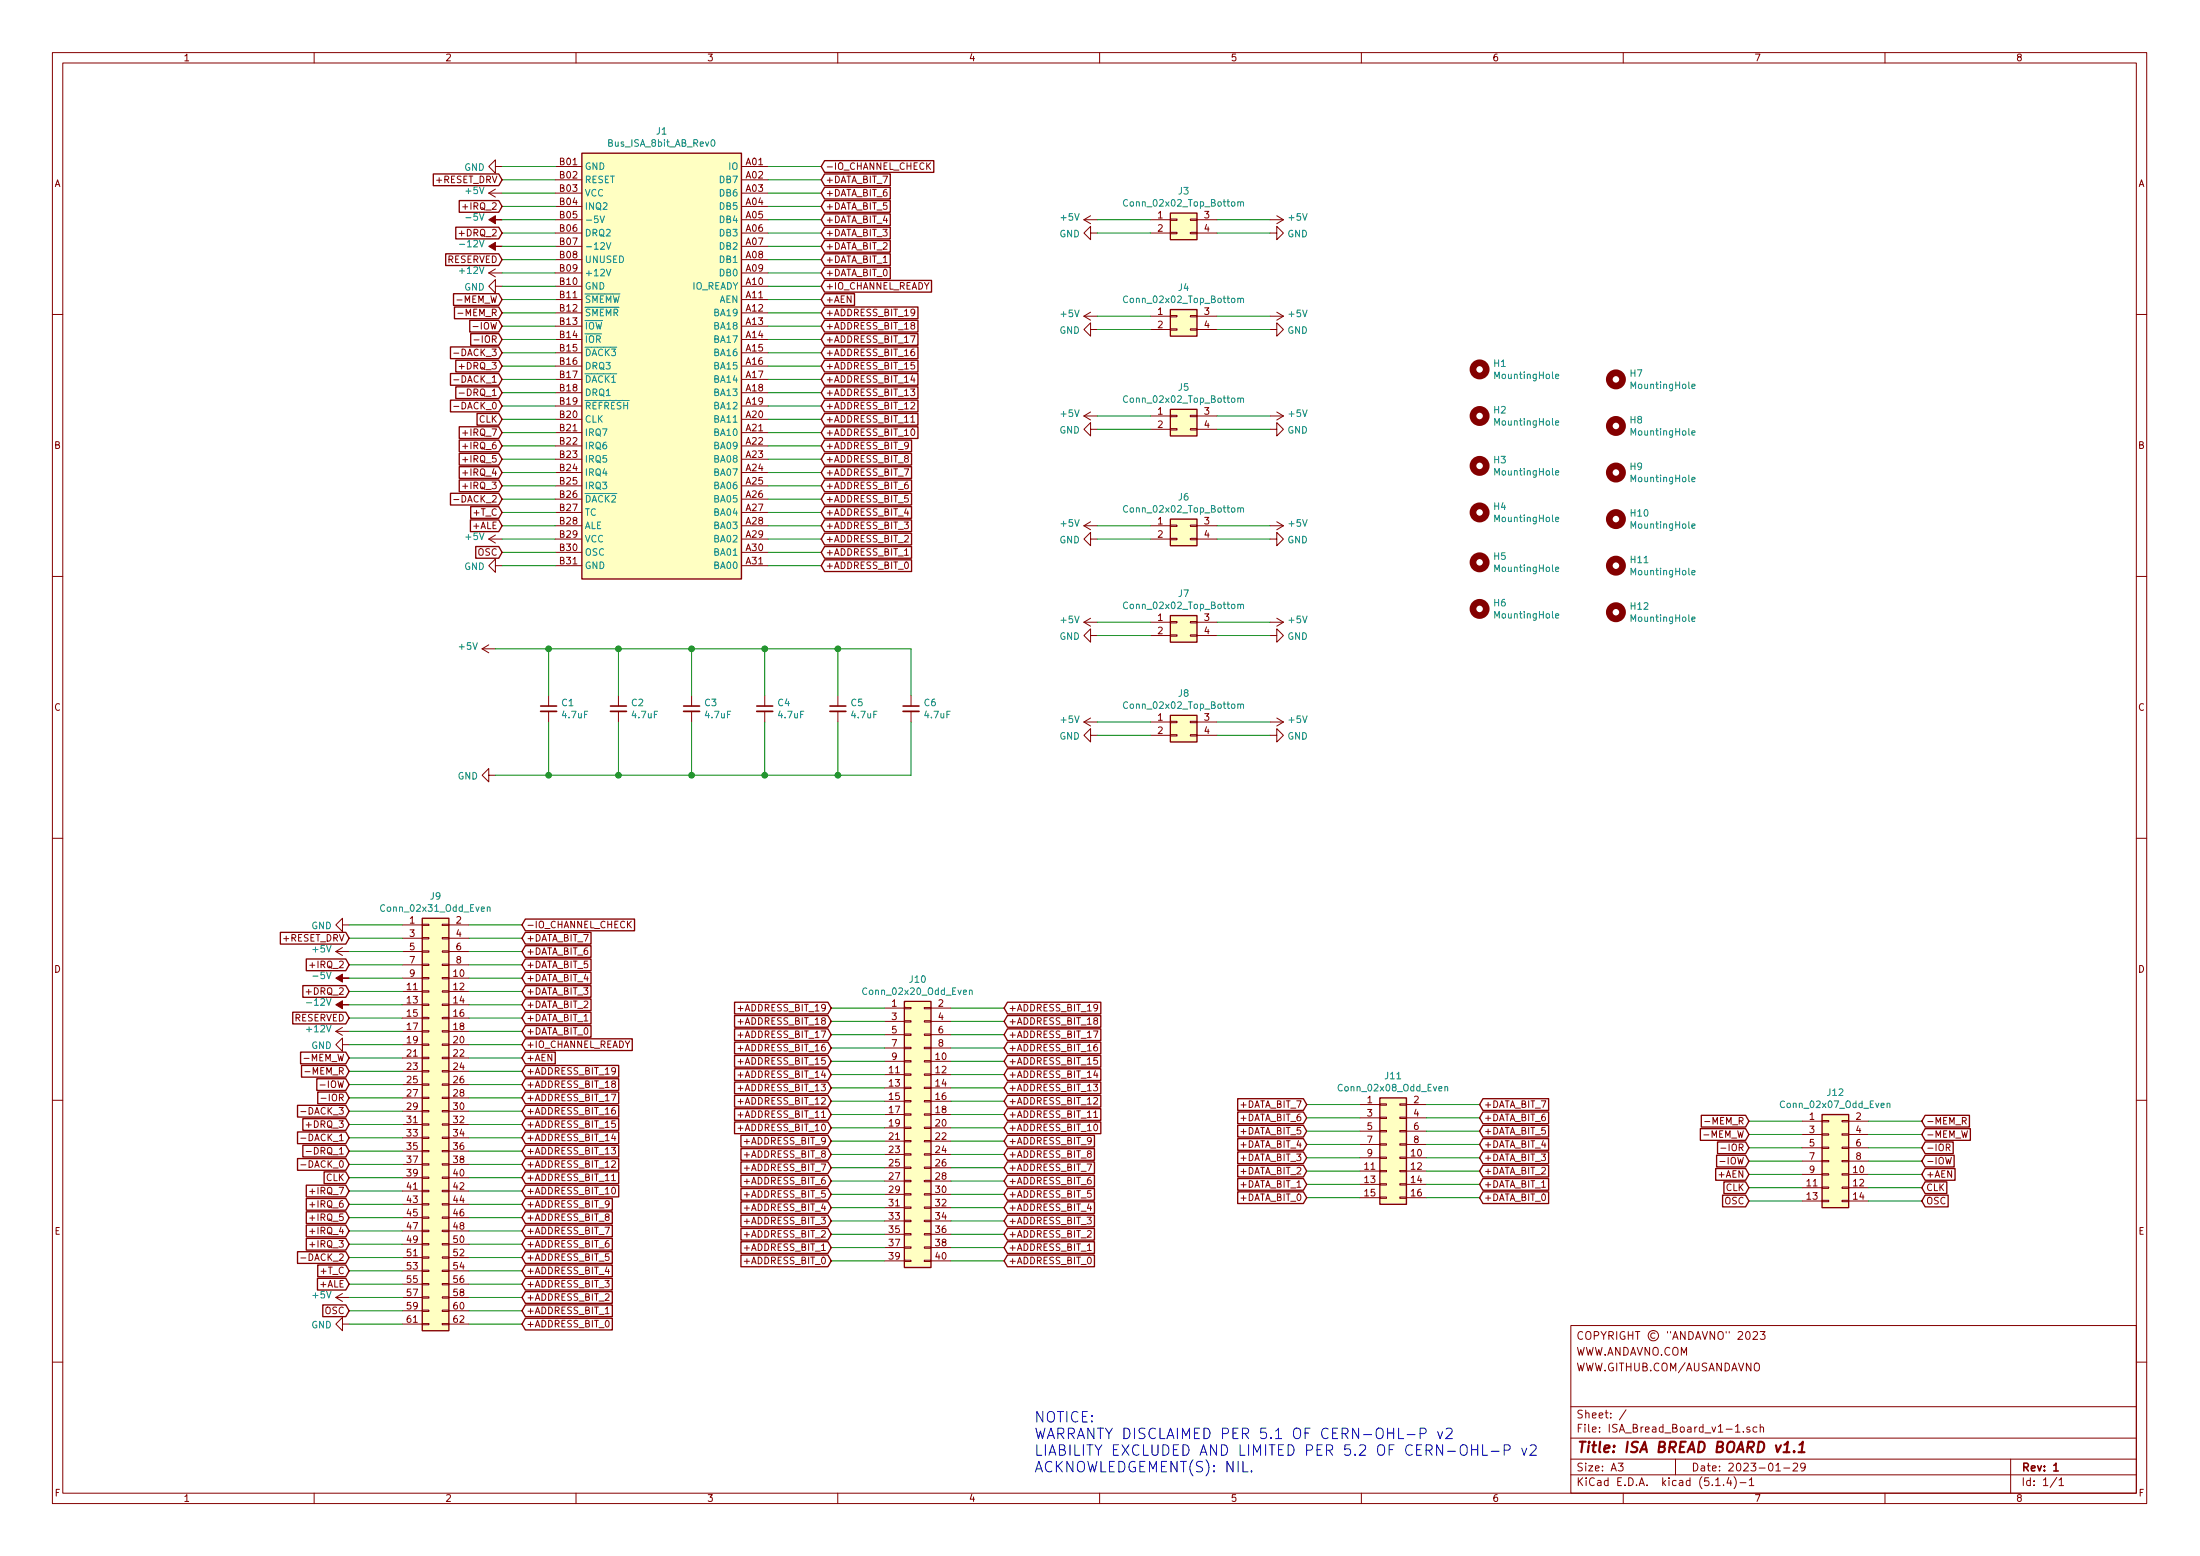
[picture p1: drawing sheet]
EESchema Schematic File Version 4
LIBS:ISA_Bread_Board_v1-1-cache
EELAYER 30 0
EELAYER END
$Descr A3 16535 11693
encoding utf-8
Sheet 1 1
Title "ISA BREAD BOARD v1.1"
Date "2023-01-29"
Rev "1"
Comp ""
Comment1 ""
Comment2 "WWW.GITHUB.COM/AUSANDAVNO"
Comment3 "WWW.ANDAVNO.COM"
Comment4 "COPYRIGHT © \"ANDAVNO\" 2023"
$EndDescr
Text GLabel 6175 1350 2    50   Input ~ 0
+DATA_BIT_7
Wire Wire Line
	6175 1350 5775 1350
Text GLabel 6175 1450 2    50   Input ~ 0
+DATA_BIT_6
Wire Wire Line
	6175 1450 5775 1450
Text GLabel 6175 1550 2    50   Input ~ 0
+DATA_BIT_5
Wire Wire Line
	6175 1550 5775 1550
Text GLabel 6175 1650 2    50   Input ~ 0
+DATA_BIT_4
Wire Wire Line
	6175 1650 5775 1650
Text GLabel 6175 1750 2    50   Input ~ 0
+DATA_BIT_3
Wire Wire Line
	6175 1750 5775 1750
Text GLabel 6175 1850 2    50   Input ~ 0
+DATA_BIT_2
Wire Wire Line
	6175 1850 5775 1850
Text GLabel 6175 1950 2    50   Input ~ 0
+DATA_BIT_1
Wire Wire Line
	6175 1950 5775 1950
Text GLabel 6175 2050 2    50   Input ~ 0
+DATA_BIT_0
Wire Wire Line
	6175 2050 5775 2050
Text GLabel 6175 1250 2    50   Input ~ 0
-IO_CHANNEL_CHECK
Wire Wire Line
	6175 1250 5775 1250
Text GLabel 6175 2150 2    50   Input ~ 0
+IO_CHANNEL_READY
Wire Wire Line
	6175 2150 5775 2150
Text GLabel 6175 2250 2    50   Input ~ 0
+AEN
Wire Wire Line
	6175 2250 5775 2250
Text GLabel 6175 2350 2    50   Input ~ 0
+ADDRESS_BIT_19
Wire Wire Line
	6175 2350 5775 2350
Text GLabel 6175 2450 2    50   Input ~ 0
+ADDRESS_BIT_18
Wire Wire Line
	6175 2450 5775 2450
Text GLabel 6175 2550 2    50   Input ~ 0
+ADDRESS_BIT_17
Wire Wire Line
	6175 2550 5775 2550
Text GLabel 6175 2650 2    50   Input ~ 0
+ADDRESS_BIT_16
Wire Wire Line
	6175 2650 5775 2650
Text GLabel 6175 2750 2    50   Input ~ 0
+ADDRESS_BIT_15
Wire Wire Line
	6175 2750 5775 2750
Text GLabel 6175 2850 2    50   Input ~ 0
+ADDRESS_BIT_14
Wire Wire Line
	6175 2850 5775 2850
Text GLabel 6175 2950 2    50   Input ~ 0
+ADDRESS_BIT_13
Wire Wire Line
	6175 2950 5775 2950
Text GLabel 6175 3050 2    50   Input ~ 0
+ADDRESS_BIT_12
Wire Wire Line
	6175 3050 5775 3050
Text GLabel 6175 3150 2    50   Input ~ 0
+ADDRESS_BIT_11
Wire Wire Line
	6175 3150 5775 3150
Text GLabel 6175 3250 2    50   Input ~ 0
+ADDRESS_BIT_10
Wire Wire Line
	6175 3250 5775 3250
Text GLabel 6175 3350 2    50   Input ~ 0
+ADDRESS_BIT_9
Wire Wire Line
	6175 3350 5775 3350
Text GLabel 6175 3450 2    50   Input ~ 0
+ADDRESS_BIT_8
Wire Wire Line
	6175 3450 5775 3450
Text GLabel 6175 3550 2    50   Input ~ 0
+ADDRESS_BIT_7
Wire Wire Line
	6175 3550 5775 3550
Text GLabel 6175 3650 2    50   Input ~ 0
+ADDRESS_BIT_6
Wire Wire Line
	6175 3650 5775 3650
Text GLabel 6175 3750 2    50   Input ~ 0
+ADDRESS_BIT_5
Wire Wire Line
	6175 3750 5775 3750
Text GLabel 6175 3850 2    50   Input ~ 0
+ADDRESS_BIT_4
Wire Wire Line
	6175 3850 5775 3850
Text GLabel 6175 3950 2    50   Input ~ 0
+ADDRESS_BIT_3
Wire Wire Line
	6175 3950 5775 3950
Text GLabel 6175 4050 2    50   Input ~ 0
+ADDRESS_BIT_2
Wire Wire Line
	6175 4050 5775 4050
Text GLabel 6175 4150 2    50   Input ~ 0
+ADDRESS_BIT_1
Wire Wire Line
	6175 4150 5775 4150
Text GLabel 6175 4250 2    50   Input ~ 0
+ADDRESS_BIT_0
Wire Wire Line
	6175 4250 5775 4250
Wire Wire Line
	3775 1250 4175 1250
Text GLabel 3775 1350 0    50   Input ~ 0
+RESET_DRV
Wire Wire Line
	3775 1350 4175 1350
$Comp
L power:GND #PWR0101
U 1 1
P 3775 1250
F 0 "#PWR0101" H 3775 1000 50  0001 C CNN
F 1 "GND" V 3780 1122 50  0000 R CNN
F 2 "" H 3775 1250 50  0001 C CNN
F 3 "" H 3775 1250 50  0001 C CNN
	1    3775 1250
	0    1    1    0   
$EndComp
Wire Wire Line
	4175 1450 3775 1450
$Comp
L power:+5V #PWR0102
U 1 1
P 3775 1450
F 0 "#PWR0102" H 3775 1300 50  0001 C CNN
F 1 "+5V" V 3790 1578 50  0000 L CNN
F 2 "" H 3775 1450 50  0001 C CNN
F 3 "" H 3775 1450 50  0001 C CNN
	1    3775 1450
	0    -1   -1   0   
$EndComp
Wire Wire Line
	4175 1550 3775 1550
Wire Wire Line
	4175 1650 3775 1650
Wire Wire Line
	4175 1750 3775 1750
Wire Wire Line
	4175 1850 3775 1850
Wire Wire Line
	4175 1950 3775 1950
Wire Wire Line
	4175 2050 3775 2050
Wire Wire Line
	4175 2150 3775 2150
Wire Wire Line
	4175 2250 3775 2250
Wire Wire Line
	4175 2350 3775 2350
Wire Wire Line
	4175 2450 3775 2450
Wire Wire Line
	4175 2550 3775 2550
Wire Wire Line
	4175 2650 3775 2650
Wire Wire Line
	4175 2750 3775 2750
Wire Wire Line
	4175 2850 3775 2850
Wire Wire Line
	4175 2950 3775 2950
Wire Wire Line
	4175 3050 3775 3050
Wire Wire Line
	4175 3150 3775 3150
Wire Wire Line
	4175 3250 3775 3250
Wire Wire Line
	4175 3350 3775 3350
Wire Wire Line
	4175 3450 3775 3450
Wire Wire Line
	4175 3550 3775 3550
Wire Wire Line
	4175 3650 3775 3650
Wire Wire Line
	4175 3750 3775 3750
Wire Wire Line
	4175 3850 3775 3850
Wire Wire Line
	4175 3950 3775 3950
Wire Wire Line
	4175 4050 3775 4050
Wire Wire Line
	4175 4150 3775 4150
Wire Wire Line
	4175 4250 3775 4250
Text GLabel 3775 1550 0    50   Input ~ 0
+IRQ_2
$Comp
L power:-5V #PWR0103
U 1 1
P 3775 1650
F 0 "#PWR0103" H 3775 1750 50  0001 C CNN
F 1 "-5V" V 3790 1778 50  0000 L CNN
F 2 "" H 3775 1650 50  0001 C CNN
F 3 "" H 3775 1650 50  0001 C CNN
	1    3775 1650
	0    -1   -1   0   
$EndComp
Text GLabel 3775 1750 0    50   Input ~ 0
+DRQ_2
$Comp
L power:-12V #PWR0104
U 1 1
P 3775 1850
F 0 "#PWR0104" H 3775 1950 50  0001 C CNN
F 1 "-12V" V 3790 1978 50  0000 L CNN
F 2 "" H 3775 1850 50  0001 C CNN
F 3 "" H 3775 1850 50  0001 C CNN
	1    3775 1850
	0    -1   -1   0   
$EndComp
Text GLabel 3775 1950 0    50   Input ~ 0
RESERVED
$Comp
L power:+12V #PWR0105
U 1 1
P 3775 2050
F 0 "#PWR0105" H 3775 1900 50  0001 C CNN
F 1 "+12V" V 3790 2178 50  0000 L CNN
F 2 "" H 3775 2050 50  0001 C CNN
F 3 "" H 3775 2050 50  0001 C CNN
	1    3775 2050
	0    -1   -1   0   
$EndComp
$Comp
L power:GND #PWR0106
U 1 1
P 3775 2150
F 0 "#PWR0106" H 3775 1900 50  0001 C CNN
F 1 "GND" V 3780 2022 50  0000 R CNN
F 2 "" H 3775 2150 50  0001 C CNN
F 3 "" H 3775 2150 50  0001 C CNN
	1    3775 2150
	0    1    1    0   
$EndComp
Text GLabel 3775 2250 0    50   Input ~ 0
-MEM_W
Text GLabel 3775 2350 0    50   Input ~ 0
-MEM_R
Text GLabel 3775 2450 0    50   Input ~ 0
-IOW
Text GLabel 3775 2550 0    50   Input ~ 0
-IOR
Text GLabel 3775 2650 0    50   Input ~ 0
-DACK_3
Text GLabel 3775 2750 0    50   Input ~ 0
+DRQ_3
Text GLabel 3775 2850 0    50   Input ~ 0
-DACK_1
Text GLabel 3775 2950 0    50   Input ~ 0
-DRQ_1
Text GLabel 3775 3050 0    50   Input ~ 0
-DACK_0
Text GLabel 3775 3150 0    50   Input ~ 0
CLK
Text GLabel 3775 3250 0    50   Input ~ 0
+IRQ_7
Text GLabel 3775 3350 0    50   Input ~ 0
+IRQ_6
Text GLabel 3775 3450 0    50   Input ~ 0
+IRQ_5
Text GLabel 3775 3550 0    50   Input ~ 0
+IRQ_4
Text GLabel 3775 3650 0    50   Input ~ 0
+IRQ_3
Text GLabel 3775 3750 0    50   Input ~ 0
-DACK_2
Text GLabel 3775 3850 0    50   Input ~ 0
+T_C
Text GLabel 3775 3950 0    50   Input ~ 0
+ALE
$Comp
L power:+5V #PWR0107
U 1 1
P 3775 4050
F 0 "#PWR0107" H 3775 3900 50  0001 C CNN
F 1 "+5V" V 3790 4178 50  0000 L CNN
F 2 "" H 3775 4050 50  0001 C CNN
F 3 "" H 3775 4050 50  0001 C CNN
	1    3775 4050
	0    -1   -1   0   
$EndComp
Text GLabel 3775 4150 0    50   Input ~ 0
OSC
$Comp
L power:GND #PWR0108
U 1 1
P 3775 4250
F 0 "#PWR0108" H 3775 4000 50  0001 C CNN
F 1 "GND" V 3780 4122 50  0000 R CNN
F 2 "" H 3775 4250 50  0001 C CNN
F 3 "" H 3775 4250 50  0001 C CNN
	1    3775 4250
	0    1    1    0   
$EndComp
$Comp
L Connector:Bus_ISA_8bit_AB_Rev0 J1
U 1 1
P 4975 2750
F 0 "J1" H 4975 4517 50  0000 C CNN
F 1 "Bus_ISA_8bit_AB_Rev0" H 4975 4426 50  0000 C CNN
F 2 "Connector_PCBEdge:ISA_CARD_EDGE_CONNECTOR_8BIT_Rev1" H 4975 2750 50  0001 C CNN
F 3 "https://en.wikipedia.org/wiki/Industry_Standard_Architecture" H 4975 2750 50  0001 C CNN
	1    4975 2750
	1    0    0    -1  
$EndComp
Wire Wire Line
	8650 1650 8250 1650
$Comp
L power:+5V #PWR0109
U 1 1
P 8250 1650
F 0 "#PWR0109" H 8250 1500 50  0001 C CNN
F 1 "+5V" V 8265 1778 50  0000 L CNN
F 2 "" H 8250 1650 50  0001 C CNN
F 3 "" H 8250 1650 50  0001 C CNN
	1    8250 1650
	0    -1   -1   0   
$EndComp
Wire Wire Line
	8250 1750 8650 1750
$Comp
L power:GND #PWR0110
U 1 1
P 8250 1750
F 0 "#PWR0110" H 8250 1500 50  0001 C CNN
F 1 "GND" V 8255 1622 50  0000 R CNN
F 2 "" H 8250 1750 50  0001 C CNN
F 3 "" H 8250 1750 50  0001 C CNN
	1    8250 1750
	0    1    1    0   
$EndComp
Wire Wire Line
	9150 1650 9550 1650
$Comp
L power:+5V #PWR0111
U 1 1
P 9550 1650
F 0 "#PWR0111" H 9550 1500 50  0001 C CNN
F 1 "+5V" V 9565 1778 50  0000 L CNN
F 2 "" H 9550 1650 50  0001 C CNN
F 3 "" H 9550 1650 50  0001 C CNN
	1    9550 1650
	0    1    -1   0   
$EndComp
Wire Wire Line
	9550 1750 9150 1750
$Comp
L power:GND #PWR0112
U 1 1
P 9550 1750
F 0 "#PWR0112" H 9550 1500 50  0001 C CNN
F 1 "GND" V 9555 1622 50  0000 R CNN
F 2 "" H 9550 1750 50  0001 C CNN
F 3 "" H 9550 1750 50  0001 C CNN
	1    9550 1750
	0    -1   1    0   
$EndComp
Wire Wire Line
	8650 2375 8250 2375
$Comp
L power:+5V #PWR0113
U 1 1
P 8250 2375
F 0 "#PWR0113" H 8250 2225 50  0001 C CNN
F 1 "+5V" V 8265 2503 50  0000 L CNN
F 2 "" H 8250 2375 50  0001 C CNN
F 3 "" H 8250 2375 50  0001 C CNN
	1    8250 2375
	0    -1   -1   0   
$EndComp
Wire Wire Line
	8250 2475 8650 2475
$Comp
L power:GND #PWR0114
U 1 1
P 8250 2475
F 0 "#PWR0114" H 8250 2225 50  0001 C CNN
F 1 "GND" V 8255 2347 50  0000 R CNN
F 2 "" H 8250 2475 50  0001 C CNN
F 3 "" H 8250 2475 50  0001 C CNN
	1    8250 2475
	0    1    1    0   
$EndComp
Wire Wire Line
	9150 2375 9550 2375
$Comp
L power:+5V #PWR0115
U 1 1
P 9550 2375
F 0 "#PWR0115" H 9550 2225 50  0001 C CNN
F 1 "+5V" V 9565 2503 50  0000 L CNN
F 2 "" H 9550 2375 50  0001 C CNN
F 3 "" H 9550 2375 50  0001 C CNN
	1    9550 2375
	0    1    -1   0   
$EndComp
Wire Wire Line
	9550 2475 9150 2475
$Comp
L power:GND #PWR0116
U 1 1
P 9550 2475
F 0 "#PWR0116" H 9550 2225 50  0001 C CNN
F 1 "GND" V 9555 2347 50  0000 R CNN
F 2 "" H 9550 2475 50  0001 C CNN
F 3 "" H 9550 2475 50  0001 C CNN
	1    9550 2475
	0    -1   1    0   
$EndComp
Wire Wire Line
	8650 3125 8250 3125
$Comp
L power:+5V #PWR0117
U 1 1
P 8250 3125
F 0 "#PWR0117" H 8250 2975 50  0001 C CNN
F 1 "+5V" V 8265 3253 50  0000 L CNN
F 2 "" H 8250 3125 50  0001 C CNN
F 3 "" H 8250 3125 50  0001 C CNN
	1    8250 3125
	0    -1   -1   0   
$EndComp
Wire Wire Line
	8250 3225 8650 3225
$Comp
L power:GND #PWR0118
U 1 1
P 8250 3225
F 0 "#PWR0118" H 8250 2975 50  0001 C CNN
F 1 "GND" V 8255 3097 50  0000 R CNN
F 2 "" H 8250 3225 50  0001 C CNN
F 3 "" H 8250 3225 50  0001 C CNN
	1    8250 3225
	0    1    1    0   
$EndComp
Wire Wire Line
	9150 3125 9550 3125
$Comp
L power:+5V #PWR0119
U 1 1
P 9550 3125
F 0 "#PWR0119" H 9550 2975 50  0001 C CNN
F 1 "+5V" V 9565 3253 50  0000 L CNN
F 2 "" H 9550 3125 50  0001 C CNN
F 3 "" H 9550 3125 50  0001 C CNN
	1    9550 3125
	0    1    -1   0   
$EndComp
Wire Wire Line
	9550 3225 9150 3225
$Comp
L power:GND #PWR0120
U 1 1
P 9550 3225
F 0 "#PWR0120" H 9550 2975 50  0001 C CNN
F 1 "GND" V 9555 3097 50  0000 R CNN
F 2 "" H 9550 3225 50  0001 C CNN
F 3 "" H 9550 3225 50  0001 C CNN
	1    9550 3225
	0    -1   1    0   
$EndComp
Wire Wire Line
	2625 6950 3025 6950
Text GLabel 2625 7050 0    50   Input ~ 0
+RESET_DRV
Wire Wire Line
	2625 7050 3025 7050
$Comp
L power:GND #PWR0121
U 1 1
P 2625 6950
F 0 "#PWR0121" H 2625 6700 50  0001 C CNN
F 1 "GND" V 2630 6822 50  0000 R CNN
F 2 "" H 2625 6950 50  0001 C CNN
F 3 "" H 2625 6950 50  0001 C CNN
	1    2625 6950
	0    1    1    0   
$EndComp
Wire Wire Line
	3025 7150 2625 7150
$Comp
L power:+5V #PWR0122
U 1 1
P 2625 7150
F 0 "#PWR0122" H 2625 7000 50  0001 C CNN
F 1 "+5V" V 2640 7278 50  0000 L CNN
F 2 "" H 2625 7150 50  0001 C CNN
F 3 "" H 2625 7150 50  0001 C CNN
	1    2625 7150
	0    -1   -1   0   
$EndComp
Wire Wire Line
	3025 7250 2625 7250
Wire Wire Line
	3025 7350 2625 7350
Wire Wire Line
	3025 7450 2625 7450
Wire Wire Line
	3025 7550 2625 7550
Wire Wire Line
	3025 7650 2625 7650
Wire Wire Line
	3025 7750 2625 7750
Wire Wire Line
	3025 7850 2625 7850
Wire Wire Line
	3025 7950 2625 7950
Wire Wire Line
	3025 8050 2625 8050
Wire Wire Line
	3025 8150 2625 8150
Wire Wire Line
	3025 8250 2625 8250
Wire Wire Line
	3025 8350 2625 8350
Wire Wire Line
	3025 8450 2625 8450
Wire Wire Line
	3025 8550 2625 8550
Wire Wire Line
	3025 8650 2625 8650
Wire Wire Line
	3025 8750 2625 8750
Wire Wire Line
	3025 8850 2625 8850
Wire Wire Line
	3025 8950 2625 8950
Wire Wire Line
	3025 9050 2625 9050
Wire Wire Line
	3025 9150 2625 9150
Wire Wire Line
	3025 9250 2625 9250
Wire Wire Line
	3025 9350 2625 9350
Wire Wire Line
	3025 9450 2625 9450
Wire Wire Line
	3025 9550 2625 9550
Wire Wire Line
	3025 9650 2625 9650
Wire Wire Line
	3025 9750 2625 9750
Wire Wire Line
	3025 9850 2625 9850
Wire Wire Line
	3025 9950 2625 9950
Text GLabel 2625 7250 0    50   Input ~ 0
+IRQ_2
$Comp
L power:-5V #PWR0123
U 1 1
P 2625 7350
F 0 "#PWR0123" H 2625 7450 50  0001 C CNN
F 1 "-5V" V 2640 7478 50  0000 L CNN
F 2 "" H 2625 7350 50  0001 C CNN
F 3 "" H 2625 7350 50  0001 C CNN
	1    2625 7350
	0    -1   -1   0   
$EndComp
Text GLabel 2625 7450 0    50   Input ~ 0
+DRQ_2
$Comp
L power:-12V #PWR0124
U 1 1
P 2625 7550
F 0 "#PWR0124" H 2625 7650 50  0001 C CNN
F 1 "-12V" V 2640 7678 50  0000 L CNN
F 2 "" H 2625 7550 50  0001 C CNN
F 3 "" H 2625 7550 50  0001 C CNN
	1    2625 7550
	0    -1   -1   0   
$EndComp
Text GLabel 2625 7650 0    50   Input ~ 0
RESERVED
$Comp
L power:+12V #PWR0125
U 1 1
P 2625 7750
F 0 "#PWR0125" H 2625 7600 50  0001 C CNN
F 1 "+12V" V 2640 7878 50  0000 L CNN
F 2 "" H 2625 7750 50  0001 C CNN
F 3 "" H 2625 7750 50  0001 C CNN
	1    2625 7750
	0    -1   -1   0   
$EndComp
$Comp
L power:GND #PWR0126
U 1 1
P 2625 7850
F 0 "#PWR0126" H 2625 7600 50  0001 C CNN
F 1 "GND" V 2630 7722 50  0000 R CNN
F 2 "" H 2625 7850 50  0001 C CNN
F 3 "" H 2625 7850 50  0001 C CNN
	1    2625 7850
	0    1    1    0   
$EndComp
Text GLabel 2625 7950 0    50   Input ~ 0
-MEM_W
Text GLabel 2625 8050 0    50   Input ~ 0
-MEM_R
Text GLabel 2625 8150 0    50   Input ~ 0
-IOW
Text GLabel 2625 8250 0    50   Input ~ 0
-IOR
Text GLabel 2625 8350 0    50   Input ~ 0
-DACK_3
Text GLabel 2625 8450 0    50   Input ~ 0
+DRQ_3
Text GLabel 2625 8550 0    50   Input ~ 0
-DACK_1
Text GLabel 2625 8650 0    50   Input ~ 0
-DRQ_1
Text GLabel 2625 8750 0    50   Input ~ 0
-DACK_0
Text GLabel 2625 8850 0    50   Input ~ 0
CLK
Text GLabel 2625 8950 0    50   Input ~ 0
+IRQ_7
Text GLabel 2625 9050 0    50   Input ~ 0
+IRQ_6
Text GLabel 2625 9150 0    50   Input ~ 0
+IRQ_5
Text GLabel 2625 9250 0    50   Input ~ 0
+IRQ_4
Text GLabel 2625 9350 0    50   Input ~ 0
+IRQ_3
Text GLabel 2625 9450 0    50   Input ~ 0
-DACK_2
Text GLabel 2625 9550 0    50   Input ~ 0
+T_C
Text GLabel 2625 9650 0    50   Input ~ 0
+ALE
$Comp
L power:+5V #PWR0127
U 1 1
P 2625 9750
F 0 "#PWR0127" H 2625 9600 50  0001 C CNN
F 1 "+5V" V 2640 9878 50  0000 L CNN
F 2 "" H 2625 9750 50  0001 C CNN
F 3 "" H 2625 9750 50  0001 C CNN
	1    2625 9750
	0    -1   -1   0   
$EndComp
Text GLabel 2625 9850 0    50   Input ~ 0
OSC
$Comp
L power:GND #PWR0128
U 1 1
P 2625 9950
F 0 "#PWR0128" H 2625 9700 50  0001 C CNN
F 1 "GND" V 2630 9822 50  0000 R CNN
F 2 "" H 2625 9950 50  0001 C CNN
F 3 "" H 2625 9950 50  0001 C CNN
	1    2625 9950
	0    1    1    0   
$EndComp
Text GLabel 3925 7050 2    50   Input ~ 0
+DATA_BIT_7
Wire Wire Line
	3925 7050 3525 7050
Text GLabel 3925 7150 2    50   Input ~ 0
+DATA_BIT_6
Wire Wire Line
	3925 7150 3525 7150
Text GLabel 3925 7250 2    50   Input ~ 0
+DATA_BIT_5
Wire Wire Line
	3925 7250 3525 7250
Text GLabel 3925 7350 2    50   Input ~ 0
+DATA_BIT_4
Wire Wire Line
	3925 7350 3525 7350
Text GLabel 3925 7450 2    50   Input ~ 0
+DATA_BIT_3
Wire Wire Line
	3925 7450 3525 7450
Text GLabel 3925 7550 2    50   Input ~ 0
+DATA_BIT_2
Wire Wire Line
	3925 7550 3525 7550
Text GLabel 3925 7650 2    50   Input ~ 0
+DATA_BIT_1
Wire Wire Line
	3925 7650 3525 7650
Text GLabel 3925 7750 2    50   Input ~ 0
+DATA_BIT_0
Wire Wire Line
	3925 7750 3525 7750
Text GLabel 3925 6950 2    50   Input ~ 0
-IO_CHANNEL_CHECK
Wire Wire Line
	3925 6950 3525 6950
Text GLabel 3925 7850 2    50   Input ~ 0
+IO_CHANNEL_READY
Wire Wire Line
	3925 7850 3525 7850
Text GLabel 3925 7950 2    50   Input ~ 0
+AEN
Wire Wire Line
	3925 7950 3525 7950
Text GLabel 3925 8050 2    50   Input ~ 0
+ADDRESS_BIT_19
Wire Wire Line
	3925 8050 3525 8050
Text GLabel 3925 8150 2    50   Input ~ 0
+ADDRESS_BIT_18
Wire Wire Line
	3925 8150 3525 8150
Text GLabel 3925 8250 2    50   Input ~ 0
+ADDRESS_BIT_17
Wire Wire Line
	3925 8250 3525 8250
Text GLabel 3925 8350 2    50   Input ~ 0
+ADDRESS_BIT_16
Wire Wire Line
	3925 8350 3525 8350
Text GLabel 3925 8450 2    50   Input ~ 0
+ADDRESS_BIT_15
Wire Wire Line
	3925 8450 3525 8450
Text GLabel 3925 8550 2    50   Input ~ 0
+ADDRESS_BIT_14
Wire Wire Line
	3925 8550 3525 8550
Text GLabel 3925 8650 2    50   Input ~ 0
+ADDRESS_BIT_13
Wire Wire Line
	3925 8650 3525 8650
Text GLabel 3925 8750 2    50   Input ~ 0
+ADDRESS_BIT_12
Wire Wire Line
	3925 8750 3525 8750
Text GLabel 3925 8850 2    50   Input ~ 0
+ADDRESS_BIT_11
Wire Wire Line
	3925 8850 3525 8850
Text GLabel 3925 8950 2    50   Input ~ 0
+ADDRESS_BIT_10
Wire Wire Line
	3925 8950 3525 8950
Text GLabel 3925 9050 2    50   Input ~ 0
+ADDRESS_BIT_9
Wire Wire Line
	3925 9050 3525 9050
Text GLabel 3925 9150 2    50   Input ~ 0
+ADDRESS_BIT_8
Wire Wire Line
	3925 9150 3525 9150
Text GLabel 3925 9250 2    50   Input ~ 0
+ADDRESS_BIT_7
Wire Wire Line
	3925 9250 3525 9250
Text GLabel 3925 9350 2    50   Input ~ 0
+ADDRESS_BIT_6
Wire Wire Line
	3925 9350 3525 9350
Text GLabel 3925 9450 2    50   Input ~ 0
+ADDRESS_BIT_5
Wire Wire Line
	3925 9450 3525 9450
Text GLabel 3925 9550 2    50   Input ~ 0
+ADDRESS_BIT_4
Wire Wire Line
	3925 9550 3525 9550
Text GLabel 3925 9650 2    50   Input ~ 0
+ADDRESS_BIT_3
Wire Wire Line
	3925 9650 3525 9650
Text GLabel 3925 9750 2    50   Input ~ 0
+ADDRESS_BIT_2
Wire Wire Line
	3925 9750 3525 9750
Text GLabel 3925 9850 2    50   Input ~ 0
+ADDRESS_BIT_1
Wire Wire Line
	3925 9850 3525 9850
Text GLabel 3925 9950 2    50   Input ~ 0
+ADDRESS_BIT_0
Wire Wire Line
	3925 9950 3525 9950
Text GLabel 6250 7575 0    50   Input ~ 0
+ADDRESS_BIT_19
Text GLabel 6250 7675 0    50   Input ~ 0
+ADDRESS_BIT_18
Text GLabel 6250 7775 0    50   Input ~ 0
+ADDRESS_BIT_17
Text GLabel 6250 7875 0    50   Input ~ 0
+ADDRESS_BIT_16
Text GLabel 6250 7975 0    50   Input ~ 0
+ADDRESS_BIT_15
Text GLabel 6250 8075 0    50   Input ~ 0
+ADDRESS_BIT_14
Text GLabel 6250 8175 0    50   Input ~ 0
+ADDRESS_BIT_13
Text GLabel 6250 8275 0    50   Input ~ 0
+ADDRESS_BIT_12
Text GLabel 6250 8375 0    50   Input ~ 0
+ADDRESS_BIT_11
Text GLabel 6250 8475 0    50   Input ~ 0
+ADDRESS_BIT_10
Text GLabel 6250 8575 0    50   Input ~ 0
+ADDRESS_BIT_9
Text GLabel 6250 8675 0    50   Input ~ 0
+ADDRESS_BIT_8
Text GLabel 6250 8775 0    50   Input ~ 0
+ADDRESS_BIT_7
Text GLabel 6250 8875 0    50   Input ~ 0
+ADDRESS_BIT_6
Text GLabel 6250 8975 0    50   Input ~ 0
+ADDRESS_BIT_5
Text GLabel 6250 9075 0    50   Input ~ 0
+ADDRESS_BIT_4
Text GLabel 6250 9175 0    50   Input ~ 0
+ADDRESS_BIT_3
Text GLabel 6250 9275 0    50   Input ~ 0
+ADDRESS_BIT_2
Text GLabel 6250 9375 0    50   Input ~ 0
+ADDRESS_BIT_1
Text GLabel 6250 9475 0    50   Input ~ 0
+ADDRESS_BIT_0
Wire Wire Line
	6250 8375 6650 8375
Wire Wire Line
	6250 8175 6650 8175
Wire Wire Line
	6250 8075 6650 8075
Wire Wire Line
	6250 7975 6650 7975
Wire Wire Line
	6250 7875 6650 7875
Wire Wire Line
	6250 7775 6650 7775
Wire Wire Line
	6250 9475 6650 9475
Wire Wire Line
	6250 7675 6650 7675
Wire Wire Line
	6250 9375 6650 9375
Wire Wire Line
	6250 9275 6650 9275
Wire Wire Line
	6250 9175 6650 9175
Wire Wire Line
	6250 9075 6650 9075
Wire Wire Line
	6250 8975 6650 8975
Wire Wire Line
	6250 8875 6650 8875
Wire Wire Line
	6250 8775 6650 8775
Wire Wire Line
	6250 8675 6650 8675
Wire Wire Line
	6250 8575 6650 8575
Wire Wire Line
	6250 8475 6650 8475
Wire Wire Line
	6250 7575 6650 7575
Text GLabel 9825 8300 0    50   Input ~ 0
+DATA_BIT_7
Wire Wire Line
	9825 8300 10225 8300
Text GLabel 9825 8400 0    50   Input ~ 0
+DATA_BIT_6
Wire Wire Line
	9825 8400 10225 8400
Text GLabel 9825 8500 0    50   Input ~ 0
+DATA_BIT_5
Wire Wire Line
	9825 8500 10225 8500
Text GLabel 9825 8600 0    50   Input ~ 0
+DATA_BIT_4
Wire Wire Line
	9825 8600 10225 8600
Text GLabel 9825 8700 0    50   Input ~ 0
+DATA_BIT_3
Wire Wire Line
	9825 8700 10225 8700
Text GLabel 9825 8800 0    50   Input ~ 0
+DATA_BIT_2
Wire Wire Line
	9825 8800 10225 8800
Text GLabel 9825 8900 0    50   Input ~ 0
+DATA_BIT_1
Wire Wire Line
	9825 8900 10225 8900
Text GLabel 9825 9000 0    50   Input ~ 0
+DATA_BIT_0
Wire Wire Line
	9825 9000 10225 9000
Wire Wire Line
	6250 8275 6650 8275
Text GLabel 13150 8825 0    50   Input ~ 0
+AEN
Wire Wire Line
	13150 8825 13550 8825
Wire Wire Line
	13550 8525 13150 8525
Wire Wire Line
	13550 8425 13150 8425
Wire Wire Line
	13550 8725 13150 8725
Wire Wire Line
	13550 8625 13150 8625
Text GLabel 13150 8525 0    50   Input ~ 0
-MEM_W
Text GLabel 13150 8425 0    50   Input ~ 0
-MEM_R
Text GLabel 13150 8725 0    50   Input ~ 0
-IOW
Text GLabel 13150 8625 0    50   Input ~ 0
-IOR
Wire Wire Line
	13550 8925 13150 8925
Text GLabel 13150 8925 0    50   Input ~ 0
CLK
Wire Wire Line
	13550 9025 13150 9025
Text GLabel 13150 9025 0    50   Input ~ 0
OSC
$Comp
L Mechanical:MountingHole H1
U 1 1
P 11125 2775
F 0 "H1" H 11225 2821 50  0000 L CNN
F 1 "MountingHole" H 11225 2730 50  0000 L CNN
F 2 "MountingHole:MountingHole_4mm" H 11125 2775 50  0001 C CNN
F 3 "~" H 11125 2775 50  0001 C CNN
	1    11125 2775
	1    0    0    -1  
$EndComp
$Comp
L Mechanical:MountingHole H2
U 1 1
P 11125 3125
F 0 "H2" H 11225 3171 50  0000 L CNN
F 1 "MountingHole" H 11225 3080 50  0000 L CNN
F 2 "MountingHole:MountingHole_4mm" H 11125 3125 50  0001 C CNN
F 3 "~" H 11125 3125 50  0001 C CNN
	1    11125 3125
	1    0    0    -1  
$EndComp
$Comp
L Mechanical:MountingHole H3
U 1 1
P 11125 3500
F 0 "H3" H 11225 3546 50  0000 L CNN
F 1 "MountingHole" H 11225 3455 50  0000 L CNN
F 2 "MountingHole:MountingHole_4mm" H 11125 3500 50  0001 C CNN
F 3 "~" H 11125 3500 50  0001 C CNN
	1    11125 3500
	1    0    0    -1  
$EndComp
$Comp
L Mechanical:MountingHole H4
U 1 1
P 11125 3850
F 0 "H4" H 11225 3896 50  0000 L CNN
F 1 "MountingHole" H 11225 3805 50  0000 L CNN
F 2 "MountingHole:MountingHole_4mm" H 11125 3850 50  0001 C CNN
F 3 "~" H 11125 3850 50  0001 C CNN
	1    11125 3850
	1    0    0    -1  
$EndComp
$Comp
L Mechanical:MountingHole H5
U 1 1
P 11125 4225
F 0 "H5" H 11225 4271 50  0000 L CNN
F 1 "MountingHole" H 11225 4180 50  0000 L CNN
F 2 "MountingHole:MountingHole_4mm" H 11125 4225 50  0001 C CNN
F 3 "~" H 11125 4225 50  0001 C CNN
	1    11125 4225
	1    0    0    -1  
$EndComp
$Comp
L Mechanical:MountingHole H6
U 1 1
P 11125 4575
F 0 "H6" H 11225 4621 50  0000 L CNN
F 1 "MountingHole" H 11225 4530 50  0000 L CNN
F 2 "MountingHole:MountingHole_4mm" H 11125 4575 50  0001 C CNN
F 3 "~" H 11125 4575 50  0001 C CNN
	1    11125 4575
	1    0    0    -1  
$EndComp
$Comp
L Mechanical:MountingHole H7
U 1 1
P 12150 2850
F 0 "H7" H 12250 2896 50  0000 L CNN
F 1 "MountingHole" H 12250 2805 50  0000 L CNN
F 2 "MountingHole:MountingHole_4mm" H 12150 2850 50  0001 C CNN
F 3 "~" H 12150 2850 50  0001 C CNN
	1    12150 2850
	1    0    0    -1  
$EndComp
$Comp
L Mechanical:MountingHole H8
U 1 1
P 12150 3200
F 0 "H8" H 12250 3246 50  0000 L CNN
F 1 "MountingHole" H 12250 3155 50  0000 L CNN
F 2 "MountingHole:MountingHole_4mm" H 12150 3200 50  0001 C CNN
F 3 "~" H 12150 3200 50  0001 C CNN
	1    12150 3200
	1    0    0    -1  
$EndComp
$Comp
L Mechanical:MountingHole H9
U 1 1
P 12150 3550
F 0 "H9" H 12250 3596 50  0000 L CNN
F 1 "MountingHole" H 12250 3505 50  0000 L CNN
F 2 "MountingHole:MountingHole_4mm" H 12150 3550 50  0001 C CNN
F 3 "~" H 12150 3550 50  0001 C CNN
	1    12150 3550
	1    0    0    -1  
$EndComp
$Comp
L Mechanical:MountingHole H10
U 1 1
P 12150 3900
F 0 "H10" H 12250 3946 50  0000 L CNN
F 1 "MountingHole" H 12250 3855 50  0000 L CNN
F 2 "MountingHole:MountingHole_4mm" H 12150 3900 50  0001 C CNN
F 3 "~" H 12150 3900 50  0001 C CNN
	1    12150 3900
	1    0    0    -1  
$EndComp
$Comp
L Mechanical:MountingHole H11
U 1 1
P 12150 4250
F 0 "H11" H 12250 4296 50  0000 L CNN
F 1 "MountingHole" H 12250 4205 50  0000 L CNN
F 2 "MountingHole:MountingHole_4mm" H 12150 4250 50  0001 C CNN
F 3 "~" H 12150 4250 50  0001 C CNN
	1    12150 4250
	1    0    0    -1  
$EndComp
$Comp
L Mechanical:MountingHole H12
U 1 1
P 12150 4600
F 0 "H12" H 12250 4646 50  0000 L CNN
F 1 "MountingHole" H 12250 4555 50  0000 L CNN
F 2 "MountingHole:MountingHole_4mm" H 12150 4600 50  0001 C CNN
F 3 "~" H 12150 4600 50  0001 C CNN
	1    12150 4600
	1    0    0    -1  
$EndComp
Text GLabel 7550 7575 2    50   Input ~ 0
+ADDRESS_BIT_19
Text GLabel 7550 7675 2    50   Input ~ 0
+ADDRESS_BIT_18
Text GLabel 7550 7775 2    50   Input ~ 0
+ADDRESS_BIT_17
Text GLabel 7550 7875 2    50   Input ~ 0
+ADDRESS_BIT_16
Text GLabel 7550 7975 2    50   Input ~ 0
+ADDRESS_BIT_15
Text GLabel 7550 8075 2    50   Input ~ 0
+ADDRESS_BIT_14
Text GLabel 7550 8175 2    50   Input ~ 0
+ADDRESS_BIT_13
Text GLabel 7550 8275 2    50   Input ~ 0
+ADDRESS_BIT_12
Text GLabel 7550 8375 2    50   Input ~ 0
+ADDRESS_BIT_11
Text GLabel 7550 8475 2    50   Input ~ 0
+ADDRESS_BIT_10
Text GLabel 7550 8575 2    50   Input ~ 0
+ADDRESS_BIT_9
Text GLabel 7550 8675 2    50   Input ~ 0
+ADDRESS_BIT_8
Text GLabel 7550 8775 2    50   Input ~ 0
+ADDRESS_BIT_7
Text GLabel 7550 8875 2    50   Input ~ 0
+ADDRESS_BIT_6
Text GLabel 7550 8975 2    50   Input ~ 0
+ADDRESS_BIT_5
Text GLabel 7550 9075 2    50   Input ~ 0
+ADDRESS_BIT_4
Text GLabel 7550 9175 2    50   Input ~ 0
+ADDRESS_BIT_3
Text GLabel 7550 9275 2    50   Input ~ 0
+ADDRESS_BIT_2
Text GLabel 7550 9375 2    50   Input ~ 0
+ADDRESS_BIT_1
Text GLabel 7550 9475 2    50   Input ~ 0
+ADDRESS_BIT_0
Wire Wire Line
	7550 8375 7150 8375
Wire Wire Line
	7550 8175 7150 8175
Wire Wire Line
	7550 8075 7150 8075
Wire Wire Line
	7550 7975 7150 7975
Wire Wire Line
	7550 7875 7150 7875
Wire Wire Line
	7550 7775 7150 7775
Wire Wire Line
	7550 9475 7150 9475
Wire Wire Line
	7550 7675 7150 7675
Wire Wire Line
	7550 9375 7150 9375
Wire Wire Line
	7550 9275 7150 9275
Wire Wire Line
	7550 9175 7150 9175
Wire Wire Line
	7550 9075 7150 9075
Wire Wire Line
	7550 8975 7150 8975
Wire Wire Line
	7550 8875 7150 8875
Wire Wire Line
	7550 8775 7150 8775
Wire Wire Line
	7550 8675 7150 8675
Wire Wire Line
	7550 8575 7150 8575
Wire Wire Line
	7550 8475 7150 8475
Wire Wire Line
	7550 7575 7150 7575
Text GLabel 11125 8300 2    50   Input ~ 0
+DATA_BIT_7
Wire Wire Line
	11125 8300 10725 8300
Text GLabel 11125 8400 2    50   Input ~ 0
+DATA_BIT_6
Wire Wire Line
	11125 8400 10725 8400
Text GLabel 11125 8500 2    50   Input ~ 0
+DATA_BIT_5
Wire Wire Line
	11125 8500 10725 8500
Text GLabel 11125 8600 2    50   Input ~ 0
+DATA_BIT_4
Wire Wire Line
	11125 8600 10725 8600
Text GLabel 11125 8700 2    50   Input ~ 0
+DATA_BIT_3
Wire Wire Line
	11125 8700 10725 8700
Text GLabel 11125 8800 2    50   Input ~ 0
+DATA_BIT_2
Wire Wire Line
	11125 8800 10725 8800
Text GLabel 11125 8900 2    50   Input ~ 0
+DATA_BIT_1
Wire Wire Line
	11125 8900 10725 8900
Text GLabel 11125 9000 2    50   Input ~ 0
+DATA_BIT_0
Wire Wire Line
	11125 9000 10725 9000
Wire Wire Line
	7550 8275 7150 8275
Text GLabel 14450 8825 2    50   Input ~ 0
+AEN
Wire Wire Line
	14450 8825 14050 8825
Wire Wire Line
	14050 8525 14450 8525
Wire Wire Line
	14050 8425 14450 8425
Wire Wire Line
	14050 8725 14450 8725
Wire Wire Line
	14050 8625 14450 8625
Text GLabel 14450 8525 2    50   Input ~ 0
-MEM_W
Text GLabel 14450 8425 2    50   Input ~ 0
-MEM_R
Text GLabel 14450 8725 2    50   Input ~ 0
-IOW
Text GLabel 14450 8625 2    50   Input ~ 0
-IOR
Wire Wire Line
	14050 8925 14450 8925
Text GLabel 14450 8925 2    50   Input ~ 0
CLK
Wire Wire Line
	14050 9025 14450 9025
Text GLabel 14450 9025 2    50   Input ~ 0
OSC
$Comp
L Device:C_Small C1
U 1 1
P 4125 5325
F 0 "C1" H 4217 5371 50  0000 L CNN
F 1 "4.7uF" H 4217 5280 50  0000 L CNN
F 2 "Capacitor_THT:C_Disc_D5.0mm_W2.5mm_P5.00mm" H 4125 5325 50  0001 C CNN
F 3 "~" H 4125 5325 50  0001 C CNN
	1    4125 5325
	1    0    0    -1  
$EndComp
Wire Wire Line
	4125 5225 4125 4875
Wire Wire Line
	4125 5425 4125 5825
Wire Wire Line
	4125 4875 3725 4875
$Comp
L power:+5V #PWR0129
U 1 1
P 3725 4875
F 0 "#PWR0129" H 3725 4725 50  0001 C CNN
F 1 "+5V" V 3740 5003 50  0000 L CNN
F 2 "" H 3725 4875 50  0001 C CNN
F 3 "" H 3725 4875 50  0001 C CNN
	1    3725 4875
	0    -1   -1   0   
$EndComp
Wire Wire Line
	3725 5825 4125 5825
$Comp
L power:GND #PWR0130
U 1 1
P 3725 5825
F 0 "#PWR0130" H 3725 5575 50  0001 C CNN
F 1 "GND" V 3730 5697 50  0000 R CNN
F 2 "" H 3725 5825 50  0001 C CNN
F 3 "" H 3725 5825 50  0001 C CNN
	1    3725 5825
	0    1    1    0   
$EndComp
$Comp
L Device:C_Small C2
U 1 1
P 4650 5325
F 0 "C2" H 4742 5371 50  0000 L CNN
F 1 "4.7uF" H 4742 5280 50  0000 L CNN
F 2 "Capacitor_THT:C_Disc_D5.0mm_W2.5mm_P5.00mm" H 4650 5325 50  0001 C CNN
F 3 "~" H 4650 5325 50  0001 C CNN
	1    4650 5325
	1    0    0    -1  
$EndComp
Wire Wire Line
	4650 5225 4650 4875
Wire Wire Line
	4650 5425 4650 5825
$Comp
L Device:C_Small C3
U 1 1
P 5200 5325
F 0 "C3" H 5292 5371 50  0000 L CNN
F 1 "4.7uF" H 5292 5280 50  0000 L CNN
F 2 "Capacitor_THT:C_Disc_D5.0mm_W2.5mm_P5.00mm" H 5200 5325 50  0001 C CNN
F 3 "~" H 5200 5325 50  0001 C CNN
	1    5200 5325
	1    0    0    -1  
$EndComp
Wire Wire Line
	5200 5225 5200 4875
Wire Wire Line
	5200 5425 5200 5825
$Comp
L Device:C_Small C4
U 1 1
P 5750 5325
F 0 "C4" H 5842 5371 50  0000 L CNN
F 1 "4.7uF" H 5842 5280 50  0000 L CNN
F 2 "Capacitor_THT:C_Disc_D5.0mm_W2.5mm_P5.00mm" H 5750 5325 50  0001 C CNN
F 3 "~" H 5750 5325 50  0001 C CNN
	1    5750 5325
	1    0    0    -1  
$EndComp
Wire Wire Line
	5750 5225 5750 4875
Wire Wire Line
	5750 5425 5750 5825
Wire Wire Line
	5750 4875 5200 4875
Connection ~ 4125 4875
Connection ~ 4650 4875
Wire Wire Line
	4650 4875 4125 4875
Connection ~ 5200 4875
Wire Wire Line
	5200 4875 4650 4875
Wire Wire Line
	5750 5825 5200 5825
Connection ~ 4125 5825
Connection ~ 4650 5825
Wire Wire Line
	4650 5825 4125 5825
Connection ~ 5200 5825
Wire Wire Line
	5200 5825 4650 5825
Wire Wire Line
	8650 3950 8250 3950
$Comp
L power:+5V #PWR0131
U 1 1
P 8250 3950
F 0 "#PWR0131" H 8250 3800 50  0001 C CNN
F 1 "+5V" V 8265 4078 50  0000 L CNN
F 2 "" H 8250 3950 50  0001 C CNN
F 3 "" H 8250 3950 50  0001 C CNN
	1    8250 3950
	0    -1   -1   0   
$EndComp
Wire Wire Line
	8250 4050 8650 4050
$Comp
L power:GND #PWR0132
U 1 1
P 8250 4050
F 0 "#PWR0132" H 8250 3800 50  0001 C CNN
F 1 "GND" V 8255 3922 50  0000 R CNN
F 2 "" H 8250 4050 50  0001 C CNN
F 3 "" H 8250 4050 50  0001 C CNN
	1    8250 4050
	0    1    1    0   
$EndComp
Wire Wire Line
	9150 3950 9550 3950
$Comp
L power:+5V #PWR0133
U 1 1
P 9550 3950
F 0 "#PWR0133" H 9550 3800 50  0001 C CNN
F 1 "+5V" V 9565 4078 50  0000 L CNN
F 2 "" H 9550 3950 50  0001 C CNN
F 3 "" H 9550 3950 50  0001 C CNN
	1    9550 3950
	0    1    -1   0   
$EndComp
Wire Wire Line
	9550 4050 9150 4050
$Comp
L power:GND #PWR0134
U 1 1
P 9550 4050
F 0 "#PWR0134" H 9550 3800 50  0001 C CNN
F 1 "GND" V 9555 3922 50  0000 R CNN
F 2 "" H 9550 4050 50  0001 C CNN
F 3 "" H 9550 4050 50  0001 C CNN
	1    9550 4050
	0    -1   1    0   
$EndComp
Wire Wire Line
	8650 4675 8250 4675
$Comp
L power:+5V #PWR0135
U 1 1
P 8250 4675
F 0 "#PWR0135" H 8250 4525 50  0001 C CNN
F 1 "+5V" V 8265 4803 50  0000 L CNN
F 2 "" H 8250 4675 50  0001 C CNN
F 3 "" H 8250 4675 50  0001 C CNN
	1    8250 4675
	0    -1   -1   0   
$EndComp
Wire Wire Line
	8250 4775 8650 4775
$Comp
L power:GND #PWR0136
U 1 1
P 8250 4775
F 0 "#PWR0136" H 8250 4525 50  0001 C CNN
F 1 "GND" V 8255 4647 50  0000 R CNN
F 2 "" H 8250 4775 50  0001 C CNN
F 3 "" H 8250 4775 50  0001 C CNN
	1    8250 4775
	0    1    1    0   
$EndComp
Wire Wire Line
	9150 4675 9550 4675
$Comp
L power:+5V #PWR0137
U 1 1
P 9550 4675
F 0 "#PWR0137" H 9550 4525 50  0001 C CNN
F 1 "+5V" V 9565 4803 50  0000 L CNN
F 2 "" H 9550 4675 50  0001 C CNN
F 3 "" H 9550 4675 50  0001 C CNN
	1    9550 4675
	0    1    -1   0   
$EndComp
Wire Wire Line
	9550 4775 9150 4775
$Comp
L power:GND #PWR0138
U 1 1
P 9550 4775
F 0 "#PWR0138" H 9550 4525 50  0001 C CNN
F 1 "GND" V 9555 4647 50  0000 R CNN
F 2 "" H 9550 4775 50  0001 C CNN
F 3 "" H 9550 4775 50  0001 C CNN
	1    9550 4775
	0    -1   1    0   
$EndComp
Wire Wire Line
	8650 5425 8250 5425
$Comp
L power:+5V #PWR0139
U 1 1
P 8250 5425
F 0 "#PWR0139" H 8250 5275 50  0001 C CNN
F 1 "+5V" V 8265 5553 50  0000 L CNN
F 2 "" H 8250 5425 50  0001 C CNN
F 3 "" H 8250 5425 50  0001 C CNN
	1    8250 5425
	0    -1   -1   0   
$EndComp
Wire Wire Line
	8250 5525 8650 5525
$Comp
L power:GND #PWR0140
U 1 1
P 8250 5525
F 0 "#PWR0140" H 8250 5275 50  0001 C CNN
F 1 "GND" V 8255 5397 50  0000 R CNN
F 2 "" H 8250 5525 50  0001 C CNN
F 3 "" H 8250 5525 50  0001 C CNN
	1    8250 5525
	0    1    1    0   
$EndComp
Wire Wire Line
	9150 5425 9550 5425
$Comp
L power:+5V #PWR0141
U 1 1
P 9550 5425
F 0 "#PWR0141" H 9550 5275 50  0001 C CNN
F 1 "+5V" V 9565 5553 50  0000 L CNN
F 2 "" H 9550 5425 50  0001 C CNN
F 3 "" H 9550 5425 50  0001 C CNN
	1    9550 5425
	0    1    -1   0   
$EndComp
Wire Wire Line
	9550 5525 9150 5525
$Comp
L power:GND #PWR0142
U 1 1
P 9550 5525
F 0 "#PWR0142" H 9550 5275 50  0001 C CNN
F 1 "GND" V 9555 5397 50  0000 R CNN
F 2 "" H 9550 5525 50  0001 C CNN
F 3 "" H 9550 5525 50  0001 C CNN
	1    9550 5525
	0    -1   1    0   
$EndComp
$Comp
L Device:C_Small C5
U 1 1
P 6300 5325
F 0 "C5" H 6392 5371 50  0000 L CNN
F 1 "4.7uF" H 6392 5280 50  0000 L CNN
F 2 "Capacitor_THT:C_Disc_D5.0mm_W2.5mm_P5.00mm" H 6300 5325 50  0001 C CNN
F 3 "~" H 6300 5325 50  0001 C CNN
	1    6300 5325
	1    0    0    -1  
$EndComp
Wire Wire Line
	6300 5225 6300 4875
Wire Wire Line
	6300 5425 6300 5825
$Comp
L Device:C_Small C6
U 1 1
P 6850 5325
F 0 "C6" H 6942 5371 50  0000 L CNN
F 1 "4.7uF" H 6942 5280 50  0000 L CNN
F 2 "Capacitor_THT:C_Disc_D5.0mm_W2.5mm_P5.00mm" H 6850 5325 50  0001 C CNN
F 3 "~" H 6850 5325 50  0001 C CNN
	1    6850 5325
	1    0    0    -1  
$EndComp
Wire Wire Line
	6850 5225 6850 4875
Wire Wire Line
	6850 5425 6850 5825
Wire Wire Line
	6850 4875 6300 4875
Connection ~ 6300 4875
Wire Wire Line
	6300 4875 5750 4875
Wire Wire Line
	6850 5825 6300 5825
Connection ~ 6300 5825
Wire Wire Line
	6300 5825 5750 5825
Connection ~ 5750 4875
Connection ~ 5750 5825
$Comp
L Connector_Generic:Conn_02x02_Top_Bottom J3
U 1 1
P 8850 1650
F 0 "J3" H 8900 1867 50  0000 C CNN
F 1 "Conn_02x02_Top_Bottom" H 8900 1776 50  0000 C CNN
F 2 "Connector_PinSocket_2.54mm:PinSocket_2x02_P2.54mm_Vertical" H 8850 1650 50  0001 C CNN
F 3 "~" H 8850 1650 50  0001 C CNN
	1    8850 1650
	1    0    0    -1  
$EndComp
$Comp
L Connector_Generic:Conn_02x02_Top_Bottom J4
U 1 1
P 8850 2375
F 0 "J4" H 8900 2592 50  0000 C CNN
F 1 "Conn_02x02_Top_Bottom" H 8900 2501 50  0000 C CNN
F 2 "Connector_PinSocket_2.54mm:PinSocket_2x02_P2.54mm_Vertical" H 8850 2375 50  0001 C CNN
F 3 "~" H 8850 2375 50  0001 C CNN
	1    8850 2375
	1    0    0    -1  
$EndComp
$Comp
L Connector_Generic:Conn_02x02_Top_Bottom J5
U 1 1
P 8850 3125
F 0 "J5" H 8900 3342 50  0000 C CNN
F 1 "Conn_02x02_Top_Bottom" H 8900 3251 50  0000 C CNN
F 2 "Connector_PinSocket_2.54mm:PinSocket_2x02_P2.54mm_Vertical" H 8850 3125 50  0001 C CNN
F 3 "~" H 8850 3125 50  0001 C CNN
	1    8850 3125
	1    0    0    -1  
$EndComp
$Comp
L Connector_Generic:Conn_02x02_Top_Bottom J6
U 1 1
P 8850 3950
F 0 "J6" H 8900 4167 50  0000 C CNN
F 1 "Conn_02x02_Top_Bottom" H 8900 4076 50  0000 C CNN
F 2 "Connector_PinSocket_2.54mm:PinSocket_2x02_P2.54mm_Vertical" H 8850 3950 50  0001 C CNN
F 3 "~" H 8850 3950 50  0001 C CNN
	1    8850 3950
	1    0    0    -1  
$EndComp
$Comp
L Connector_Generic:Conn_02x02_Top_Bottom J7
U 1 1
P 8850 4675
F 0 "J7" H 8900 4892 50  0000 C CNN
F 1 "Conn_02x02_Top_Bottom" H 8900 4801 50  0000 C CNN
F 2 "Connector_PinSocket_2.54mm:PinSocket_2x02_P2.54mm_Vertical" H 8850 4675 50  0001 C CNN
F 3 "~" H 8850 4675 50  0001 C CNN
	1    8850 4675
	1    0    0    -1  
$EndComp
$Comp
L Connector_Generic:Conn_02x02_Top_Bottom J8
U 1 1
P 8850 5425
F 0 "J8" H 8900 5642 50  0000 C CNN
F 1 "Conn_02x02_Top_Bottom" H 8900 5551 50  0000 C CNN
F 2 "Connector_PinSocket_2.54mm:PinSocket_2x02_P2.54mm_Vertical" H 8850 5425 50  0001 C CNN
F 3 "~" H 8850 5425 50  0001 C CNN
	1    8850 5425
	1    0    0    -1  
$EndComp
$Comp
L Connector_Generic:Conn_02x20_Odd_Even J10
U 1 1
P 6850 8475
F 0 "J10" H 6900 9592 50  0000 C CNN
F 1 "Conn_02x20_Odd_Even" H 6900 9501 50  0000 C CNN
F 2 "Connector_PinSocket_2.54mm:PinSocket_2x20_P2.54mm_Vertical" H 6850 8475 50  0001 C CNN
F 3 "~" H 6850 8475 50  0001 C CNN
	1    6850 8475
	1    0    0    -1  
$EndComp
$Comp
L Connector_Generic:Conn_02x08_Odd_Even J11
U 1 1
P 10425 8600
F 0 "J11" H 10475 9117 50  0000 C CNN
F 1 "Conn_02x08_Odd_Even" H 10475 9026 50  0000 C CNN
F 2 "Connector_PinSocket_2.54mm:PinSocket_2x08_P2.54mm_Vertical" H 10425 8600 50  0001 C CNN
F 3 "~" H 10425 8600 50  0001 C CNN
	1    10425 8600
	1    0    0    -1  
$EndComp
$Comp
L Connector_Generic:Conn_02x07_Odd_Even J12
U 1 1
P 13750 8725
F 0 "J12" H 13800 9242 50  0000 C CNN
F 1 "Conn_02x07_Odd_Even" H 13800 9151 50  0000 C CNN
F 2 "Connector_PinSocket_2.54mm:PinSocket_2x07_P2.54mm_Vertical" H 13750 8725 50  0001 C CNN
F 3 "~" H 13750 8725 50  0001 C CNN
	1    13750 8725
	1    0    0    -1  
$EndComp
$Comp
L Connector_Generic:Conn_02x31_Odd_Even J9
U 1 1
P 3225 8450
F 0 "J9" H 3275 10167 50  0000 C CNN
F 1 "Conn_02x31_Odd_Even" H 3275 10076 50  0000 C CNN
F 2 "Connector_PinSocket_2.54mm:PinSocket_2x31_P2.54mm_Vertical" H 3225 8450 50  0001 C CNN
F 3 "~" H 3225 8450 50  0001 C CNN
	1    3225 8450
	1    0    0    -1  
$EndComp
Text Notes 7775 11075 0    79   ~ 0
NOTICE: \nWARRANTY DISCLAIMED PER 5.1 OF CERN-OHL-P v2\nLIABILITY EXCLUDED AND LIMITED PER 5.2 OF CERN-OHL-P v2\nACKNOWLEDGEMENT(S): NIL.
$EndSCHEMATC
